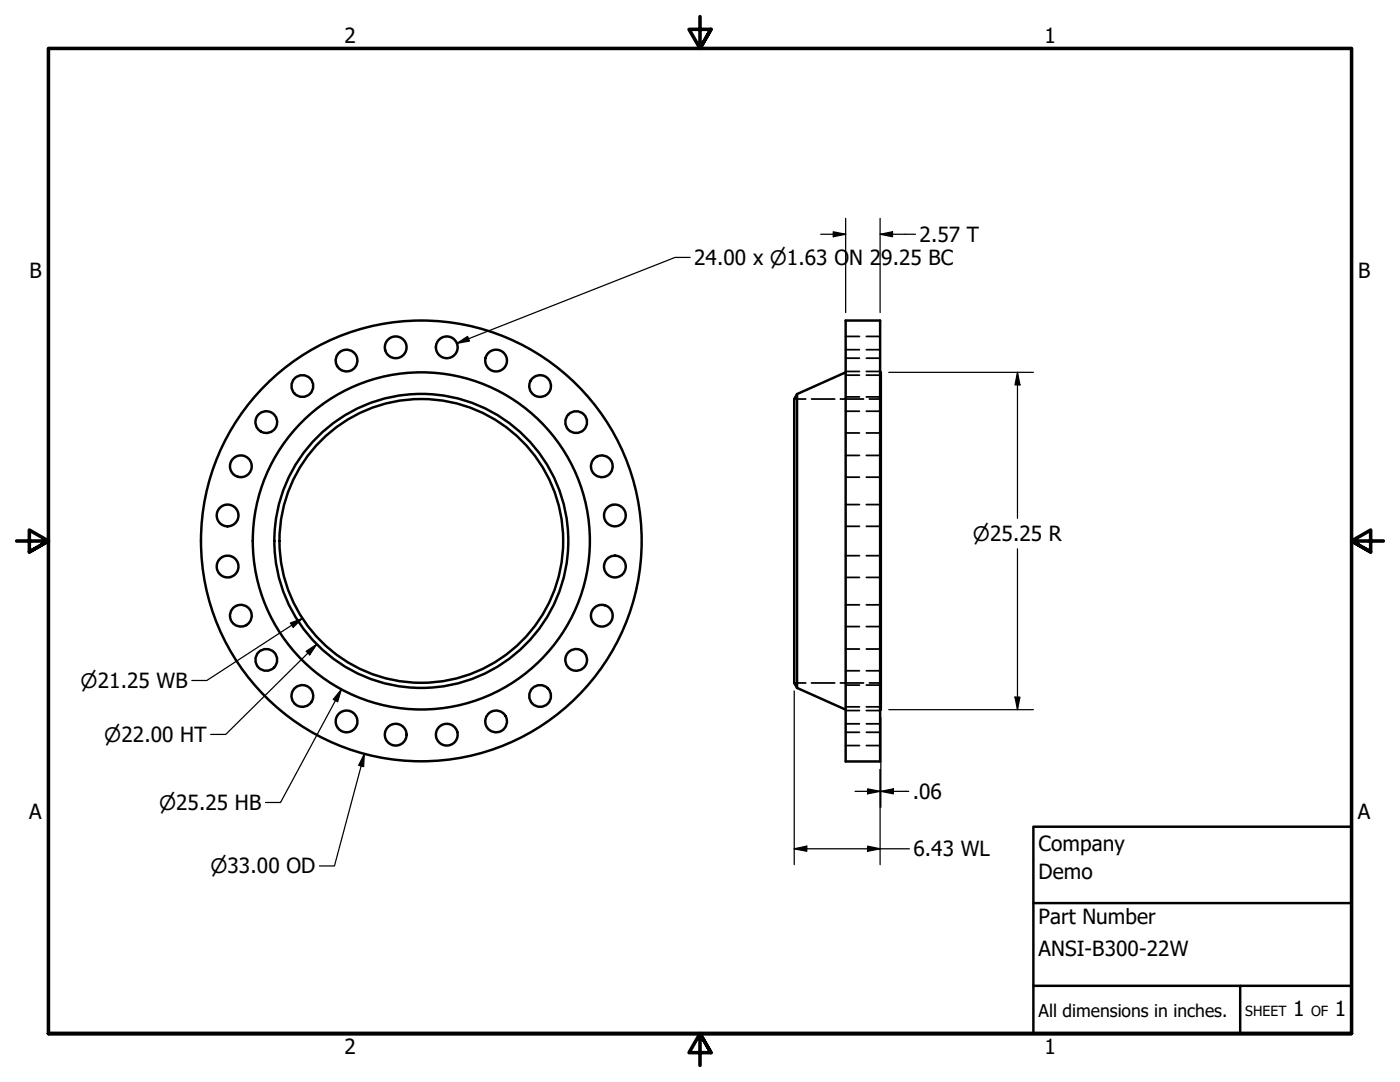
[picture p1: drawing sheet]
<svg xmlns="http://www.w3.org/2000/svg" width="279mm" height="216mm" viewBox="0 0 279 216" stroke-linecap="round" stroke-linejoin="round" font-family="sans-serif">
<!-- layer: Visible (ANSI) -->
<g fill="none" stroke="#000" stroke-width=".49">
<path d="M159.1 78.6v58.7M159.1 78.6l-.6 1v56.7l.6 1M168.8 64h6.8v87.9h-6.8zM168.8 74.3l-9.7 4.3M175.6 74.3h.2v67.3h-.2M159.1 137.3l9.7 4.3"/>
<circle cx="60.3" cy="77" r="2.17"/>
<circle cx="69.2" cy="71.9" r="2.17"/>
<circle cx="79" cy="69.3" r="2.17"/>
<circle cx="89.2" cy="69.3" r="2.17"/>
<circle cx="99" cy="71.9" r="2.17"/>
<circle cx="107.8" cy="77" r="2.17"/>
<circle cx="48.1" cy="93" r="2.17"/>
<circle cx="53.1" cy="84.2" r="2.17"/>
<circle cx="115" cy="84.2" r="2.17"/>
<circle cx="120.1" cy="93" r="2.17"/>
<circle cx="45.4" cy="113" r="2.17"/>
<circle cx="45.4" cy="102.9" r="2.17"/>
<circle cx="84.1" cy="107.9" r="28.3"/>
<circle cx="84.1" cy="107.9" r="29.3"/>
<circle cx="84.1" cy="107.9" r="33.6"/>
<circle cx="84.1" cy="107.9" r="44"/>
<circle cx="122.7" cy="113" r="2.17"/>
<circle cx="122.7" cy="102.9" r="2.17"/>
<circle cx="48.1" cy="122.9" r="2.17"/>
<circle cx="53.1" cy="131.7" r="2.17"/>
<circle cx="60.3" cy="138.9" r="2.17"/>
<circle cx="107.8" cy="138.9" r="2.17"/>
<circle cx="115" cy="131.7" r="2.17"/>
<circle cx="120.1" cy="122.9" r="2.17"/>
<circle cx="69.2" cy="144" r="2.17"/>
<circle cx="79" cy="146.6" r="2.17"/>
<circle cx="89.2" cy="146.6" r="2.17"/>
<circle cx="99" cy="144" r="2.17"/>
</g>
<!-- layer: Hidden (ANSI) -->
<g fill="none" stroke="#000" stroke-width=".35">
<path d="M158.5 79.6h2.3M162 79.6h4.6M167.7 79.6h4.6M168.8 74.1h2.7M168.8 69.8h2.7M168.8 79.2h2.7M168.8 74.9h2.7M168.8 71.5h2.7M168.8 67.1h2.7M172.9 74.1h2.7M172.9 69.8h2.7M172.9 79.2h2.7"/>
<path d="M172.9 74.9h2.7M172.9 71.5h2.7M172.9 67.1h2.7M173.5 79.6h2.3M168.8 86.4h2.7M168.8 82.1h2.7M168.8 95.2h2.7M168.8 90.9h2.7M172.9 86.4h2.7M172.9 82.1h2.7M172.9 95.2h2.7M172.9 90.9h2.7"/>
<path d="M168.8 105h2.7M168.8 100.7h2.7M168.8 115.2h2.7M168.8 110.9h2.7M172.9 105h2.7M172.9 100.7h2.7M172.9 115.2h2.7M172.9 110.9h2.7M158.5 136.3h2.3M162 136.3h4.6M167.7 136.3h4.6M168.8 125h2.7"/>
<path d="M168.8 120.7h2.7M168.8 133.8h2.7M168.8 129.5h2.7M168.8 136.7h2.7M172.9 125h2.7M172.9 120.7h2.7M172.9 133.8h2.7M172.9 129.5h2.7M172.9 136.7h2.7M173.5 136.3h2.3M168.8 141h2.7M168.8 146.1h2.7"/>
<path d="M168.8 141.8h2.7M168.8 148.8h2.7M168.8 144.4h2.7M172.9 141h2.7M172.9 146.1h2.7M172.9 141.8h2.7M172.9 148.8h2.7M172.9 144.4h2.7"/>
</g>
<!-- layer: Border (ANSI) -->
<path d="M139.7 3.3v6.4l-2.2-3.8h4.4l-2.2 3.8 2.2-3.8M3.3 107.9h6.4l-3.8-2.1v4.3l3.8-2.2-3.8 2.2M276.1 107.9h-6.4l3.8-2.1v4.3l-3.8-2.2 3.8 2.2M9.7 206.2v-196.5h260v196.5h-260h260M141.9 210l-2.2-3.8 2.2 3.8h-4.4l2.2-3.8v6.4" fill="none" stroke="#000" stroke-width=".71"/>
<!-- layer: Title (ANSI) -->
<path d="M206.2 165h63.5v41.2h-63.5zM206.2 196.7h63.5M206.2 180.2h63.5M247.5 196.7v9.5" fill="none" stroke="#000" stroke-width=".49"/>
<!-- layer: Dimension (ANSI) -->
<g fill="none" stroke="#000" stroke-width=".25">
<path d="M137.7 51.4h-3l-43.5 17.1M163.8 46.7h5M166.3 46.2l2.5 .5-2.5 .5zM168.8 43.6v18.8M175.6 46.7l2.5-.5v1zM175.6 46.7h7.1M175.6 43.6v18.8M91.2 68.5l2.1-1.4 .4 1zM177.4 74.3h28.8M203.1 74.3l.5 2.5h-1zM203.1 74.3v29.1M203.1 109.5v32.1"/>
<path d="M58 124.3l2.3-.9-1.8 1.8zM60.3 123.4l-19 12.4h-3M61.1 130l2.1-1.4-1.4 2.1zM63.2 128.6l-18.2 17.9h-2.9M68.1 137.6l-.7 2.4-.9-.4zM68.1 137.6l-12.1 22.5h-3M158.5 137.9v34.6M202.6 139.1h1l-.5 2.5zM72.7 150.4l-.1 2.6-1-.3zM72.7 150.4l-6 22.4h-3M170.6 157.9h5M173.1 157.4l2.5 .5-2.5 .5z"/>
<path d="M175.6 153.5v19M175.8 157.9l2.5-.5v1zM175.8 157.9h5.6M175.8 143.2v17.9M177.4 141.6h28.8M158.5 169.4l2.5-.6v1.1zM158.5 169.4h23M173.1 168.8l2.5 .6-2.5 .5z"/>
</g>
<g fill="#000">
<path d="M166.3 46.2l2.5 .5-2.5 .5z" fill-rule="evenodd"/>
<path d="M175.6 46.7l2.5-.5v1z" fill-rule="evenodd"/>
<path d="M91.2 68.5l2.1-1.4 .4 1z" fill-rule="evenodd"/>
<path d="M203.1 74.3l.5 2.5h-1z" fill-rule="evenodd"/>
<path d="M58 124.3l2.3-.9-1.8 1.8z" fill-rule="evenodd"/>
<path d="M61.1 130l2.1-1.4-1.4 2.1z" fill-rule="evenodd"/>
<path d="M202.6 139.1h1l-.5 2.5z" fill-rule="evenodd"/>
<path d="M68.1 137.6l-.7 2.4-.9-.4z" fill-rule="evenodd"/>
<path d="M72.7 150.4l-.1 2.6-1-.3z" fill-rule="evenodd"/>
<path d="M173.1 157.4l2.5 .5-2.5 .5z" fill-rule="evenodd"/>
<path d="M175.8 157.9l2.5-.5v1z" fill-rule="evenodd"/>
<path d="M158.5 169.4l2.5-.6v1.1z" fill-rule="evenodd"/>
<path d="M173.1 168.8l2.5 .6-2.5 .5z" fill-rule="evenodd"/>
</g>
<g font-size="4.2">
<text x="68.7" y="8.6">2</text>
<text x="208.4" y="8.6">1</text>
<text x="138.5" y="52.8">24.00 x ⌀1.63 O</text>
<text x="169.5" y="52.8">N 2</text>
<text x="175.9" y="52.8">9.25 BC</text>
<text x="183.5" y="48.3">2.57 T</text>
<text x="5.9" y="55.5">B</text>
<text x="271" y="55.5">B</text>
<text x="182.2" y="159.4">.06</text>
<text x="5.8" y="163.4">A</text>
<text x="271" y="163.4">A</text>
<text x="182.3" y="170.9">6.43 WL</text>
<text x="207.3" y="169.8">Company</text>
<text x="207.3" y="175.4">Demo</text>
<text x="207.3" y="184.4">Part Number</text>
<text x="207.3" y="190.7">ANSI-B300-22W</text>
<text x="258.1" y="202.8">1</text>
<text x="266.4" y="202.8">1</text>
<text x="68.7" y="210.3">2</text>
<text x="208.4" y="210.3">1</text>
</g>
<g font-size="4">
<text x="194.2" y="107.9">⌀25.25 R</text>
<text x="16.1" y="137.2">⌀21.25 WB</text>
<text x="20.8" y="148">⌀22.00 HT</text>
<text x="31.7" y="161.6">⌀25.25 HB</text>
<text x="42" y="174.3">⌀33.00 OD</text>
</g>
<text font-size="3.5" x="207.3" y="202.9">All dimensions in inches.</text>
<g font-size="2.8">
<text x="248.5" y="202.8">SHEET</text>
<text x="261.7" y="202.8">OF</text>
</g>
</svg>
